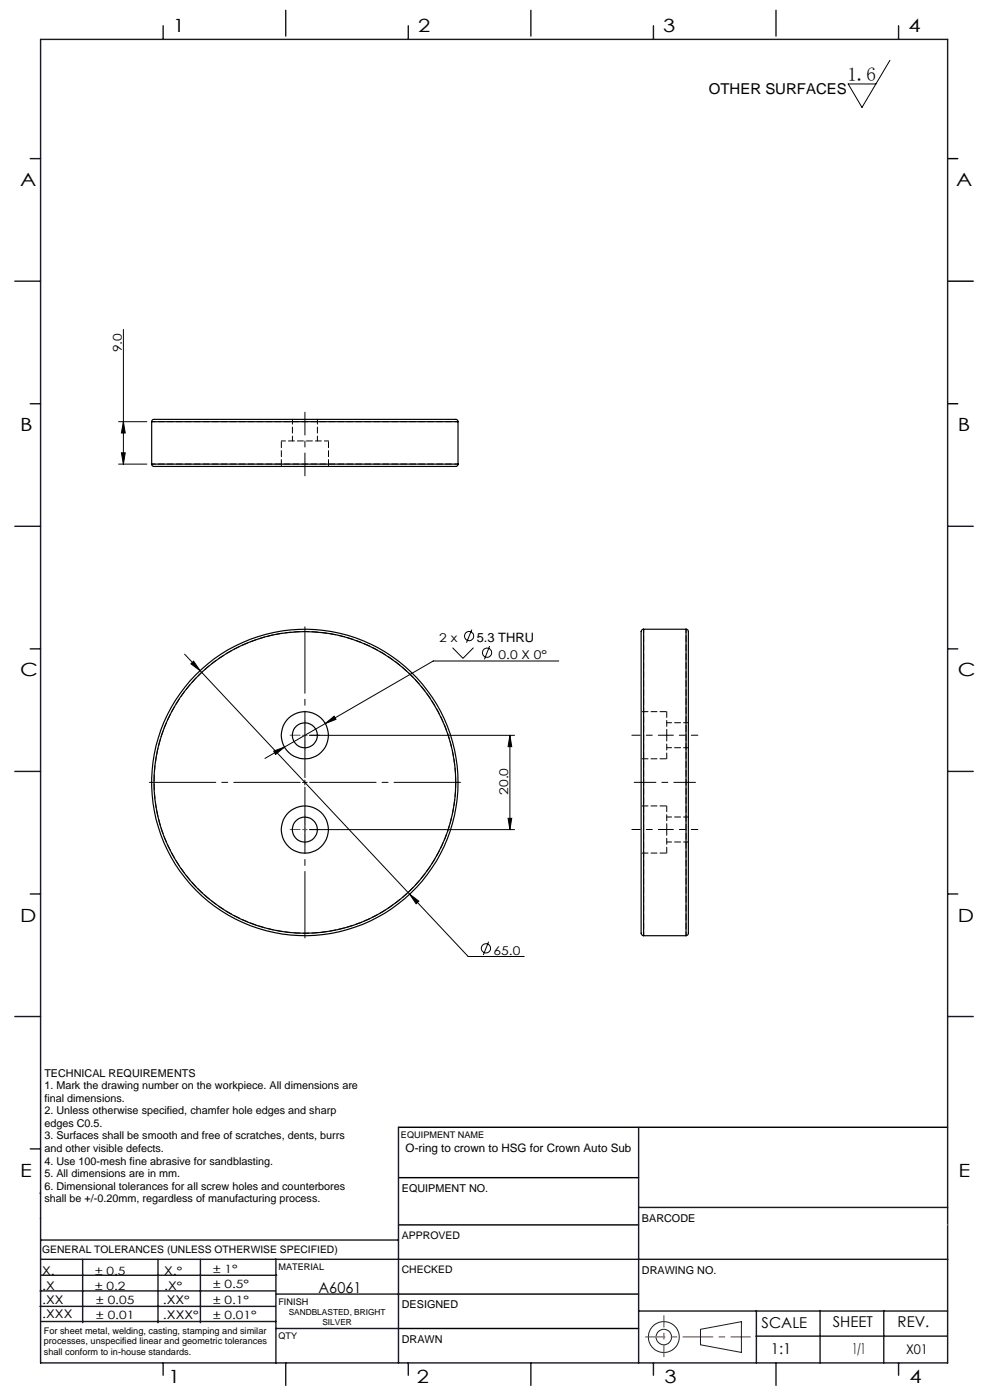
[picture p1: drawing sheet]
<svg xmlns="http://www.w3.org/2000/svg" width="210mm" height="297mm" viewBox="0 0 210 297" stroke-linecap="round" stroke-linejoin="round" font-family="sans-serif">
<g fill="none" stroke="#191924" stroke-width=".21">
<path d="M8.6 231.2v9.4M148.6 282l8.7-1.6v6.5l-8.7-1.6z"/>
<circle cx="140.8" cy="283.7" r="3.3"/>
<circle cx="140.8" cy="283.7" r="1.64"/>
</g>
<path d="M201 33.7h2.2M201 59.7h5.4M201 85.7h2.2M84.5 239.1h116.5M84.6 259.9h50.9M84.6 249.8h50.9M84.6 274.5h50.9M84.5 281.8h51" fill="none" stroke="#000" stroke-width=".3"/>
<path d="M136.9 283.6h22.3" fill="none" stroke="#f00" stroke-width=".21" stroke-dasharray="6.3 1.3 1.3 1.3" stroke-dashoffset="2.2"/>
<path d="M140.8 287.8v-8.7" fill="none" stroke="#f00" stroke-width=".21" stroke-dasharray="6.3 1.3 1.3 1.3" stroke-dashoffset="3.9"/>
<g fill="none" stroke="#191924" stroke-width=".3">
<path d="M8.6 8.4h192.4v280.7h-192.4zM34.6 5.5v2.9M60.6 2.2v5.5M86.6 5.5v2.9M112.6 2.2v5.5M138.6 5.5v2.9M164.6 2.2v5.5M190.6 5.5v2.9M6.4 33.7h2.2M3.1 59.7h5.5M6.4 85.7h2.2M3.1 111.7h5.5"/>
<path d="M201 111.7h5.4M6.4 137.7h2.2M201 137.7h2.2M3.1 163.7h5.5M201 163.7h5.4M6.4 189.6h2.2M201 189.6h2.2M3.1 215.6h5.5M201 215.6h5.4M84.5 239.1v50M135.5 239.1v50M6.4 243.7h2.2"/>
<path d="M8.5 253.1h.1M8.6 258.5h.1M135.5 256.1h65.5M8.5 277.1h49.9M8.5 273.9h49.9M8.6 267.2h192.4M8.6 263.1h75.9M8.8 270.5h49.9M17.5 267.2v13.4M33.5 267.2v13.4M42.5 267.2v13.4M58.5 267.2v22"/>
<path d="M58.6 274.5h26M135.5 278.1h65.5M160.4 278v11.1M174 278v11.1M187.5 278v11.1M8.8 280.3h49.7M34.6 289.1v2.6M58.5 281.8h26M60.6 289.1v4.8M86.6 289.1v2.6M112.6 289.1v4.8M138.6 289.1v2.6"/>
<path d="M160.4 283.5h40.5M164.6 289.1v4.8M190.6 289.1v2.6"/>
</g>
<path d="M201 259.9h.1" fill="none" stroke="#c0c0c0" stroke-width=".21"/>
<g fill="none" stroke="#000" stroke-width=".21">
<path d="M188.8 12.8l-6 10-2.9-5h5.9M26.2 69.9v28.6M25.2 89.5h6M25.2 98.5h6M25.8 96.1h.8l-.4 2.4zM26.2 89.5l.4 2.4h-.8zM39.2 138.8l3.2 3.5M96 137.4l2.2 2.3 2.2-2.3M100.1 133.6l-1.1 2.7M103.9 137.1l-1.1 2.8M40.5 140.8l.6-.5 1.3 2zM42.4 142.3l44.5 47.4"/>
<path d="M58.1 159.3l2.2-.8-1.8 1.6zM60.3 158.5l-4.1 2.4M65.7 156h43.4M69 153.5l1.9-1.6 .4 .7zM69 153.5l-8.7 5M108.2 156l.3 2.4h-.7zM108.2 156v20M118.5 140.2h-26.6l-22.9 13.3M64.2 166h1M64.7 165.5v1M65.7 176h43.4M107.8 173.6h.7l-.3 2.4z"/>
<path d="M86.9 189.7l1.9 1.5-.5 .5zM86.9 189.7l12.4 13.2h11.9M103.6 199.8l-1.1 2.8"/>
<circle cx="99.5" cy="134.9" r=".98"/>
<circle cx="103.3" cy="138.5" r=".99"/>
<circle cx="103.1" cy="201.2" r=".98"/>
</g>
<path d="M63.7 166h-32M64.7 165v-32M64.7 167v32M65.7 166h32" fill="none" stroke="#000" stroke-width=".21" stroke-dasharray="15.2 1.3 1.3 1.3" stroke-dashoffset="1.1"/>
<path d="M64.7 100.9v-13.5" fill="none" stroke="#000" stroke-width=".21" stroke-dasharray="15.2 1.3 1.3 1.3" stroke-dashoffset="10.4"/>
<path d="M134.5 166h13" fill="none" stroke="#000" stroke-width=".21" stroke-dasharray="15.2 1.3 1.3 1.3" stroke-dashoffset="10.6"/>
<path d="M148 156h-6.6M148 176h-6.6" fill="none" stroke="#000" stroke-width=".21" stroke-dasharray="15.2 1.3 1.3 1.3" stroke-dashoffset="13.8"/>
<path d="M134 156h7.4M134 176h7.4" fill="none" stroke="#000" stroke-width=".21" stroke-dasharray="15.2 1.3 1.3 1.3" stroke-dashoffset="13.4"/>
<path d="M63.7 156h-2.2M64.7 155v-2.2M64.7 157v2.1M65.7 156h2.1M63.7 176h-2.2M64.7 175v-2.2M64.7 177v2.1M65.7 176h2.1" fill="none" stroke="#808000" stroke-width=".21" stroke-dasharray="15.2 1.3 1.3 1.3"/>
<path d="M64.2 156h1M64.7 155.5v1M64.2 176h1M64.7 175.5v1" fill="none" stroke="#808000" stroke-width=".21"/>
<g fill="#000">
<path d="M26.2 89.5l.4 2.4h-.8zM25.8 96.1h.8l-.4 2.4z"/>
<path d="M58.1 159.3l.4 .8 1.8-1.6zM69 153.5l2.3-.9-.4-.7zM41.1 140.3l-.6 .5 1.9 1.5zM86.9 189.7l1.4 2 .5-.5z"/>
<path d="M107.8 173.6h.7l-.3 2.4zM108.2 156l.3 2.4h-.7z"/>
</g>
<g fill="none" stroke="#000" stroke-width=".25">
<path d="M32.2 89.5v-.3l.4-.2h64.2l.3 .2 .1 .3M32.2 98.5v.2l.4 .3h64.2l.3-.3 .1-.2M32.2 89.5h65M32.2 98.5h65M32.2 89.5v9M97.2 89.5v9M136.5 133.5l-.3 .1-.2 .4v64l.1 .3 .4 .2M136.5 133.5v65M136.5 133.5h9M145.5 133.5l.3 .1 .2 .3v64.2l-.5 .4M145.5 133.5v65M136.5 198.5h9"/>
<circle cx="64.7" cy="156" r="2.65"/>
<circle cx="64.7" cy="156" r="5"/>
<circle cx="64.7" cy="166" r="32.5"/>
<circle cx="64.7" cy="166" r="32"/>
<circle cx="64.7" cy="176" r="2.65"/>
<circle cx="64.7" cy="176" r="5"/>
</g>
<path d="M96.7 166a32 32 0 0 1-47.5 28 32 32 0 0 1-1.5-55.1 32 32 0 0 1 48.9 25.3l.1 1.8" fill="none" stroke="#000" stroke-width=".21" stroke-dasharray="1.3 .6" stroke-dashoffset=".1"/>
<path d="M69.7 93.5h-10" fill="none" stroke="#000" stroke-width=".21" stroke-dasharray="1.3 .6" stroke-dashoffset=".4"/>
<path d="M59.7 93.5v5.4M69.7 98.9v-5.4M141.4 151h-5.4M136 161h5.4M141.4 171h-5.4M136 181h5.4" fill="none" stroke="#000" stroke-width=".21" stroke-dasharray="1.3 .6" stroke-dashoffset="-.2"/>
<path d="M62 88.9v4.6M67.3 93.5v-4.6M141.4 158.6h4.6M146 153.3h-4.6M141.4 178.6h4.6M146 173.3h-4.6" fill="none" stroke="#000" stroke-width=".21" stroke-dasharray="1.3 .6" stroke-dashoffset=".2"/>
<path d="M32.2 89.4h65M97.2 98.4h-65M145.5 133.5v65M136.5 198.5v-65" fill="none" stroke="#000" stroke-width=".21" stroke-dasharray="1.3 .6" stroke-dashoffset=".5"/>
<path d="M141.4 156v-5M141.4 176v-5M141.4 161v-5M141.4 181v-5" fill="none" stroke="#000" stroke-width=".21" stroke-dasharray="1.3 .6"/>
<text font-size="4.1" x="179.7" y="17.2">1.6</text>
<g font-size="3.9">
<text x="36.7" y="6.9">1</text>
<text x="88.7" y="6.9">2</text>
<text x="140.7" y="6.9">3</text>
<text x="192.7" y="6.9">4</text>
<text x="4.2" y="39.5">A</text>
<text x="202.9" y="39.5">A</text>
<text x="4.2" y="91.5">B</text>
<text x="203.2" y="91.5">B</text>
<text x="4.2" y="143.5">C</text>
<text x="203.2" y="143.5">C</text>
<text x="4.2" y="195.5">D</text>
<text x="203.2" y="195.5">D</text>
<text x="4.2" y="249.6">E</text>
<text x="203.3" y="249.6">E</text>
<text x="35.7" y="293.4">1</text>
<text x="88.4" y="293.4">2</text>
<text x="141" y="293.4">3</text>
<text x="193" y="293.4">4</text>
</g>
<g font-size="3.2">
<text x="150.4" y="20">OTHER SURFACES</text>
<text x="67.6" y="274.2">A6061</text>
<text x="161.6" y="281.7">SCALE</text>
<text x="176.7" y="281.5">SHEET</text>
<text x="190.4" y="281.5">REV.</text>
<text x="163.5" y="287.3">1:1</text>
<text x="180.8" y="287.3">1/1</text>
</g>
<text font-size="2.8" x="192.2" y="287.3">X01</text>
<text font-size="2.7" x="101.1" y="136.3">5.3 THRU</text>
<g font-size="2.6">
<text x="25.8" y="74.8" transform="rotate(-90 25.8 74.8)">9.0</text>
<text x="93.2" y="136.3">2 x</text>
<text x="105.8" y="139.8">0.0 X 0°</text>
<text x="107.8" y="168.6" transform="rotate(-90 107.8 168.6)">20.0</text>
<text x="104.7" y="202.5">65.0</text>
</g>
<g font-size="2.5">
<text x="86" y="244.4">O-ring to crown to HSG for Crown Auto Sub</text>
<text x="8.9" y="273.6">.X</text>
<text x="8.9" y="270.4">X.</text>
<text x="34.8" y="273.7">.X°</text>
<text x="34.8" y="270.5">X.°</text>
<text x="9" y="276.7">.XX</text>
<text x="9" y="279.7">.XXX</text>
<text x="34.5" y="276.7">.XX°</text>
<text x="34.6" y="279.8">.XXX°</text>
</g>
<g font-size="2.4">
<text x="45.2" y="270">± 1°</text>
<text x="20.2" y="270.4">± 0.5</text>
<text x="20.2" y="273.7">± 0.2</text>
<text x="45.2" y="273.2">± 0.5°</text>
<text x="20.4" y="279.7">± 0.01</text>
<text x="20.4" y="276.7">± 0.05</text>
<text x="45.2" y="276.7">± 0.1°</text>
<text x="45.2" y="279.7">± 0.01°</text>
</g>
<g font-size="2.3">
<text x="9.4" y="228.4">TECHNICAL REQUIREMENTS</text>
<text x="9.4" y="231.1">1. Mark the drawing number on the workpiece. All dimensions are</text>
<text x="9.4" y="233.7">final dimensions.</text>
<text x="9.4" y="236.4">2. Unless otherwise specified, chamfer hole edges and sharp</text>
<text x="9.4" y="239.1">edges C0.5.</text>
<text x="9.4" y="241.7">3. Surfaces shall be smooth and free of scratches, dents, burrs</text>
<text x="9.4" y="244.4">and other visible defects.</text>
<text x="9.4" y="247">4. Use 100-mesh fine abrasive for sandblasting.</text>
<text x="9.4" y="249.7">5. All dimensions are in mm.</text>
<text x="9.4" y="252.4">6. Dimensional tolerances for all screw holes and counterbores</text>
<text x="9.4" y="255">shall be +/-0.20mm, regardless of manufacturing process.</text>
<text x="85.2" y="252.9">EQUIPMENT NO.</text>
<text x="136.2" y="259.2">BARCODE</text>
<text x="136.2" y="270.2">DRAWING NO.</text>
<text x="85.2" y="277.6">DESIGNED</text>
<text x="85.2" y="284.9">DRAWN</text>
</g>
<g font-size="2.2">
<text x="85.2" y="262.8">APPROVED</text>
<text x="8.9" y="265.9">GENERAL TOLERANCES (UNLESS OTHERWISE SPECIFIED)</text>
<text x="85.2" y="270.1">CHECKED</text>
</g>
<g font-size="1.9">
<text x="85.1" y="241.5">EQUIPMENT NAME</text>
<text x="59.1" y="269.5">MATERIAL</text>
<text x="59.1" y="276.9">FINISH</text>
<text x="9.3" y="282.9">For sheet metal, welding, casting, stamping and similar</text>
<text x="9.3" y="285.2">processes, unspecified linear and geometric tolerances</text>
<text x="9.3" y="287.4">shall conform to in-house standards.</text>
<text x="59.1" y="284.2">QTY</text>
</g>
<g font-size="1.8">
<text x="61.2" y="279">SANDBLASTED, BRIGHT</text>
<text x="68.4" y="281.1">SILVER</text>
</g>
</svg>
